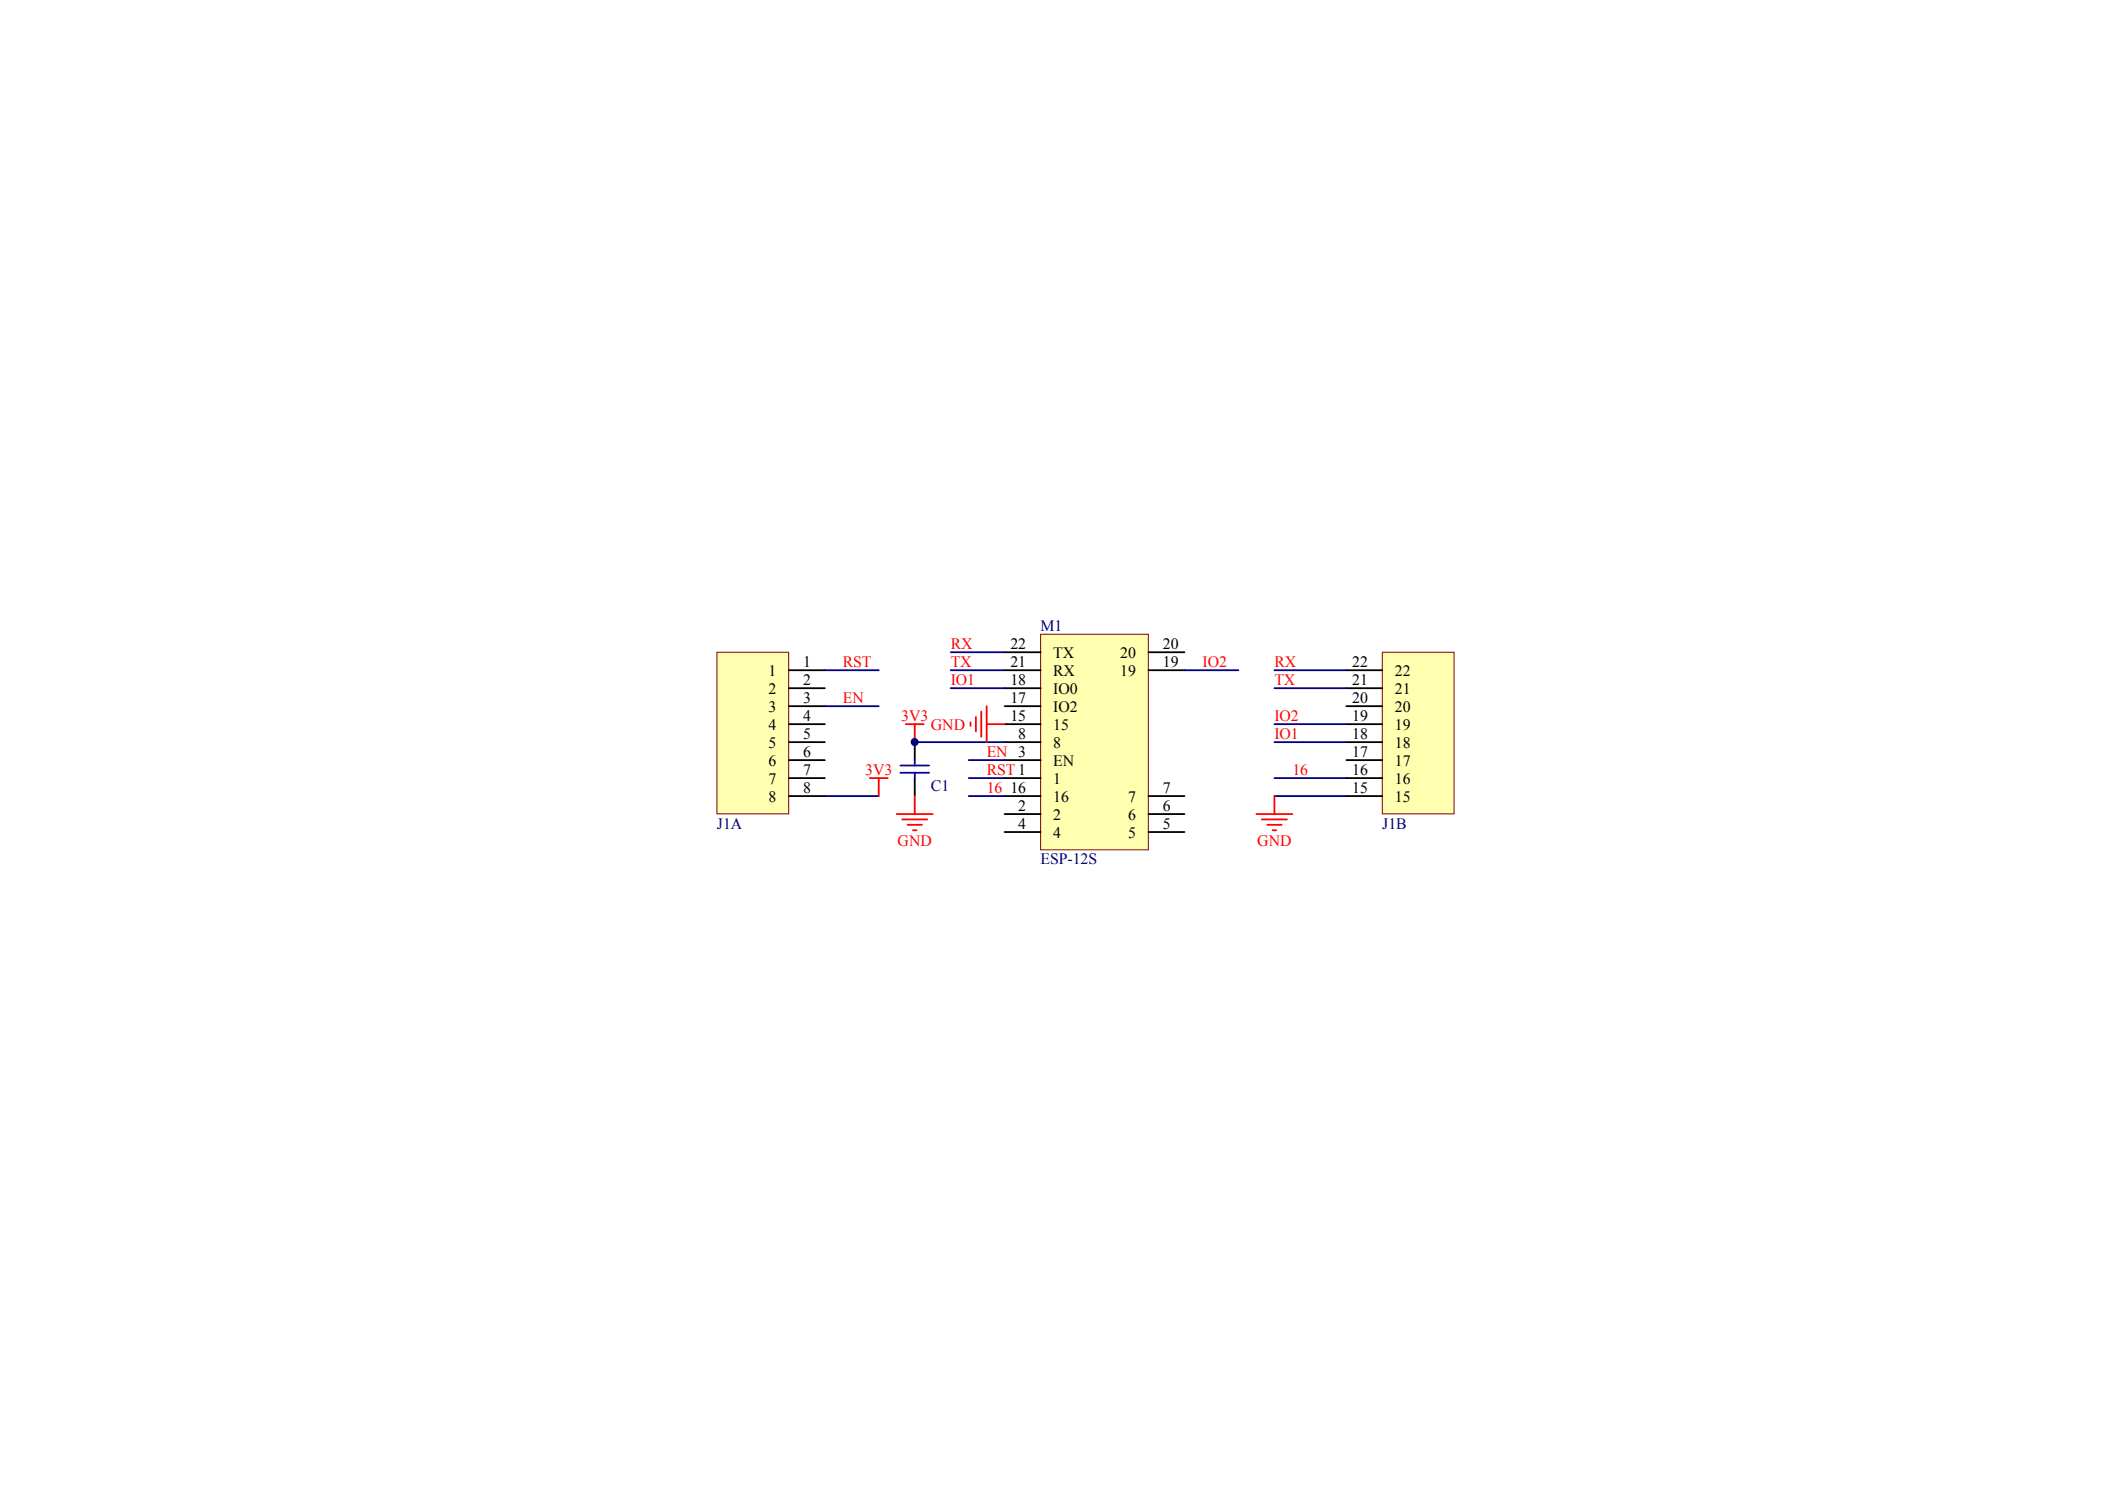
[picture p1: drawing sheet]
<svg xmlns="http://www.w3.org/2000/svg" width="297mm" height="210mm" viewBox="0 0 297 210" stroke-linecap="round" stroke-linejoin="round" font-family="sans-serif">
<path d="M129.1 104.7v2.5M129.1 109.8v2.5" fill="none" stroke="#000" stroke-width=".25"/>
<path d="M127 108h4.1M127 109h4.1M129.1 107.2v.8M129.1 109v.8" fill="none" stroke="#00f" stroke-width=".25"/>
<path d="M146.8 89.5h15.2v30.4h-15.2z" fill="#ffffb0" stroke="#800000" stroke-width=".14"/>
<g fill="none" stroke="#000" stroke-width=".25">
<path d="M141.8 99.6h5M141.8 97.1h5M141.8 94.5h5M141.8 92h5M162.1 94.5h5M162.1 92h5M141.8 109.8h5M141.8 114.8h5M141.8 107.2h5M141.8 117.4h5M141.8 112.3h5M141.8 104.7h5"/>
<path d="M141.8 102.2h5M162.1 114.8h5M162.1 117.4h5M162.1 112.3h5"/>
</g>
<path d="M139.2 99.6v5.1M126.5 114.8h5.1M127.3 115.6h3.6M127.8 102.2h2.5M128.1 116.4h2M128.8 117.1h.5M129.1 102.2v2.5M129.1 112.3v2.5M136.9 101.9v.5M137.7 101.1v2.1M138.5 100.4v3.5M139.2 102.2h2.6" fill="none" stroke="#f00" stroke-width=".25"/>
<path d="M129.1 104.7h12.7" fill="none" stroke="#000080" stroke-width=".25"/>
<path d="M195.1 92h10.1v22.8h-10.1z" fill="#ffffb0" stroke="#800000" stroke-width=".14"/>
<path d="M190 99.6h5.1M190 97.1h5.1M190 94.5h5.1M190 112.3h5.1M190 109.8h5.1M190 107.2h5.1M190 104.7h5.1M190 102.2h5.1" fill="none" stroke="#000" stroke-width=".25"/>
<path d="M101.2 92h10.1v22.8h-10.1z" fill="#ffffb0" stroke="#800000" stroke-width=".14"/>
<path d="M111.3 94.5h5.1M111.3 97.1h5.1M111.3 99.6h5.1M111.3 102.2h5.1M111.3 104.7h5.1M111.3 107.2h5.1M111.3 109.8h5.1M111.3 112.3h5.1" fill="none" stroke="#000" stroke-width=".25"/>
<g fill="none" stroke="#000080" stroke-width=".25">
<path d="M116.4 94.5h7.6M116.4 99.6h7.6M134.2 94.5h7.6M134.2 97.1h7.6M134.2 92h7.6M167.1 94.5h7.7M179.8 94.5h10.2M179.8 97.1h10.2M116.4 112.3h7.6M136.7 109.8h5.1M136.7 112.3h5.1M136.7 107.2h5.1"/>
<path d="M179.8 109.8h10.2M179.8 104.7h10.2M179.8 112.3h10.2M179.8 102.2h10.2"/>
</g>
<path d="M122.7 109.8h2.6M124 109.8v2.5M177.3 114.8h5.1M178.1 115.6h3.5M178.8 116.4h2M179.6 117.1h.5M179.8 112.3v2.5" fill="none" stroke="#f00" stroke-width=".25"/>
<circle cx="129.1" cy="104.7" r=".49" fill="#000080" stroke="#000080" stroke-width=".14"/>
<g font-size="2.2" fill="#000080">
<text x="146.8" y="89">M1</text>
<text x="131.4" y="111.5">C1</text>
<text x="101.2" y="116.9">J1A</text>
<text x="195.1" y="116.9">J1B</text>
<text x="146.8" y="121.9">ESP-12S</text>
</g>
<g font-size="2.2">
<text x="108.4" y="95.3">1</text>
<text x="113.3" y="94">1</text>
<text x="142.6" y="94">21</text>
<text x="142.6" y="91.5">22</text>
<text x="148.6" y="95.3">RX</text>
<text x="148.6" y="92.8">TX</text>
<text x="158.1" y="95.3">19</text>
<text x="158.1" y="92.8">20</text>
<text x="164.1" y="94">19</text>
<text x="164.1" y="91.5">20</text>
<text x="190.8" y="94">22</text>
<text x="196.8" y="95.3">22</text>
<text x="108.4" y="97.9">2</text>
<text x="108.4" y="100.4">3</text>
<text x="113.3" y="96.6">2</text>
<text x="113.3" y="99.1">3</text>
<text x="113.3" y="101.7">4</text>
<text x="142.6" y="101.7">15</text>
<text x="142.6" y="99.1">17</text>
<text x="142.6" y="96.6">18</text>
<text x="148.6" y="100.4">IO2</text>
<text x="148.6" y="97.9">IO0</text>
<text x="190.8" y="101.7">19</text>
<text x="190.8" y="99.1">20</text>
<text x="190.8" y="96.6">21</text>
<text x="196.8" y="100.4">20</text>
<text x="196.8" y="97.9">21</text>
<text x="108.4" y="102.9">4</text>
<text x="108.4" y="105.5">5</text>
<text x="108.4" y="108">6</text>
<text x="113.3" y="104.2">5</text>
<text x="113.3" y="106.7">6</text>
<text x="143.7" y="104.2">8</text>
<text x="148.6" y="108">EN</text>
<text x="148.6" y="105.5">8</text>
<text x="148.6" y="102.9">15</text>
<text x="190.8" y="106.7">17</text>
<text x="190.8" y="104.2">18</text>
<text x="196.8" y="108">17</text>
<text x="196.8" y="105.5">18</text>
<text x="196.8" y="102.9">19</text>
<text x="108.4" y="110.5">7</text>
<text x="108.4" y="113.1">8</text>
<text x="113.3" y="109.3">7</text>
<text x="113.3" y="111.8">8</text>
<text x="142.6" y="111.8">16</text>
<text x="148.6" y="110.5">1</text>
<text x="148.6" y="113.1">16</text>
<text x="159.2" y="113.1">7</text>
<text x="164.1" y="111.8">7</text>
<text x="190.8" y="111.8">15</text>
<text x="190.8" y="109.3">16</text>
<text x="196.8" y="113.1">15</text>
<text x="196.8" y="110.5">16</text>
<text x="143.7" y="114.3">2</text>
<text x="143.7" y="116.9">4</text>
<text x="148.6" y="115.6">2</text>
<text x="148.6" y="118.1">4</text>
<text x="159.2" y="118.1">5</text>
<text x="159.2" y="115.6">6</text>
<text x="164.1" y="116.9">5</text>
<text x="164.1" y="114.3">6</text>
</g>
<g font-size="2.2" fill="#f00">
<text x="118.9" y="94">RST</text>
<text x="134.2" y="91.5">RX</text>
<text x="134.2" y="94">TX</text>
<text x="169.7" y="94">IO2</text>
<text x="179.8" y="94">RX</text>
<text x="118.9" y="99.1">EN</text>
<text x="127.2" y="101.7">3V3</text>
<text x="134.2" y="96.6">IO1</text>
<text x="179.8" y="96.6">TX</text>
<text x="179.8" y="101.7">IO2</text>
<text x="131.4" y="102.9">GND</text>
<text x="139.2" y="106.7">EN 3</text>
<text x="179.8" y="104.2">IO1</text>
<text x="122.1" y="109.3">3V3</text>
<text x="139.2" y="109.3">RST 1</text>
<text x="139.2" y="111.8">16</text>
<text x="182.4" y="109.3">16</text>
<text x="126.7" y="119.4">GND</text>
<text x="177.4" y="119.4">GND</text>
</g>
</svg>
